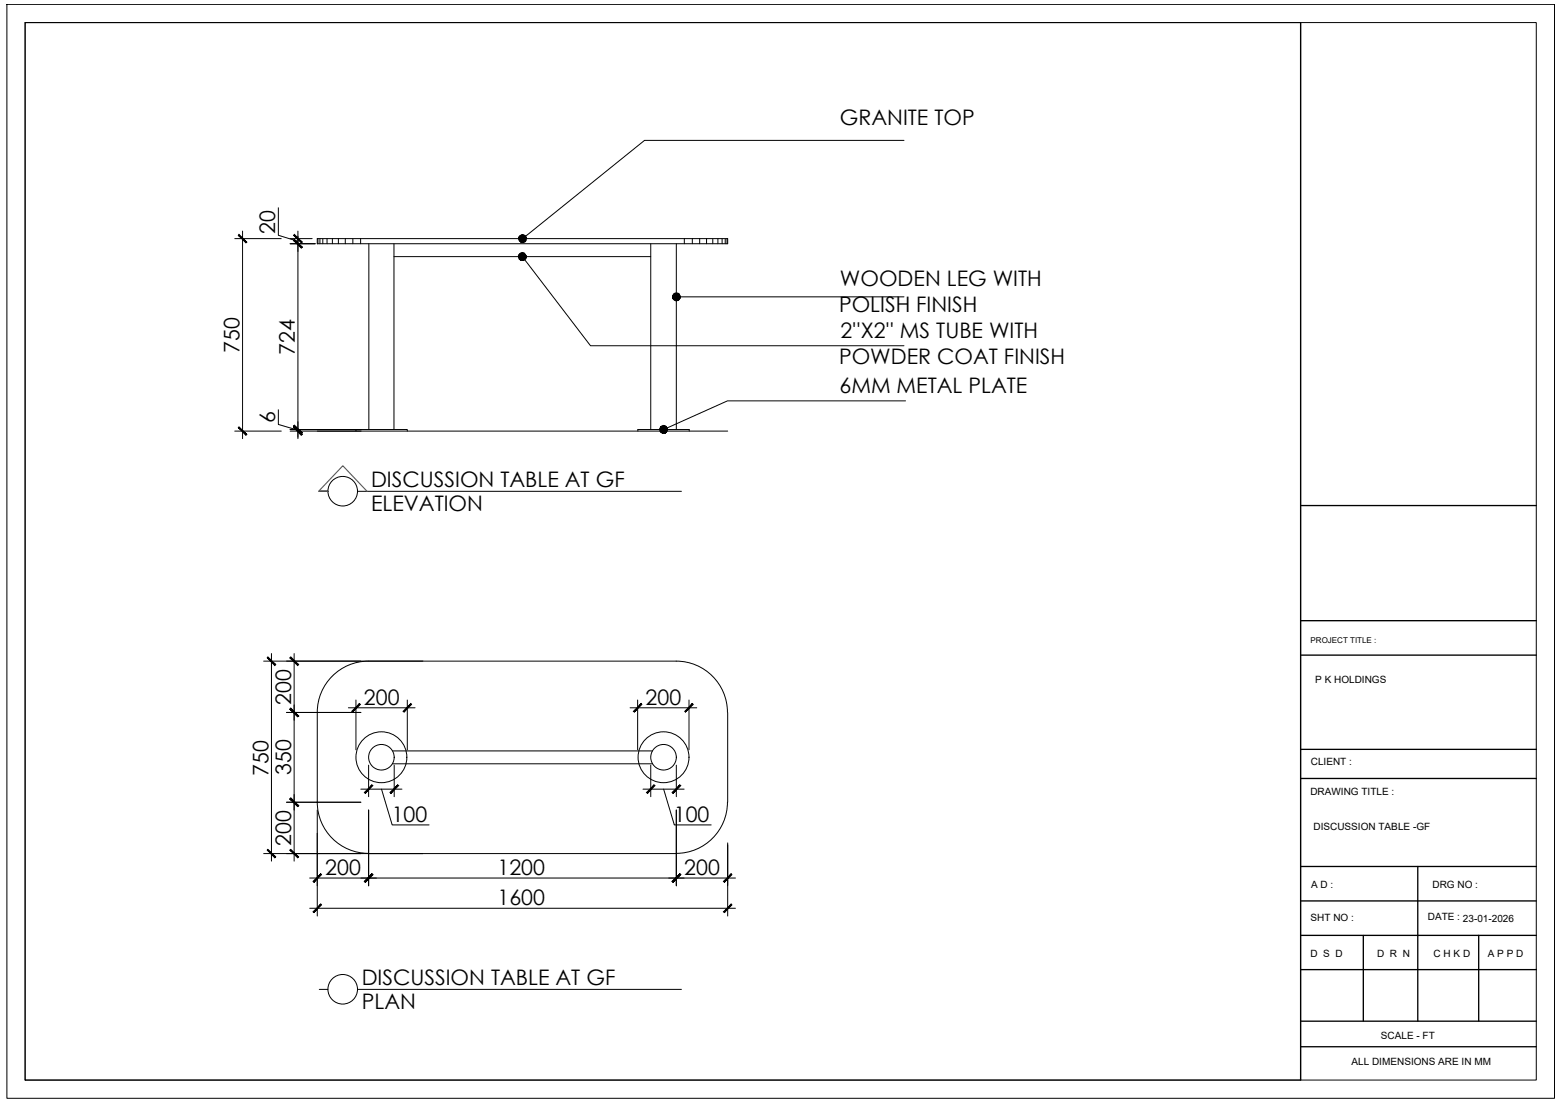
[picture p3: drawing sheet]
<svg xmlns="http://www.w3.org/2000/svg" width="297mm" height="210mm" viewBox="0 0 297 210" stroke-linecap="round" stroke-linejoin="round" font-family="sans-serif">
<g fill="none" stroke="#000" stroke-width=".19">
<path d="M60.4 45.5h78.2v.9h-78.2zM60.5 45.5v.9M60.9 45.5v.9M61.5 45.5v.9M62.3 45.5v.9M63.3 45.5v.9M64.4 45.5v.9M65.7 45.5v.9M67.2 45.5v.9M68.7 45.5v.9M70.2 46.4v35.4M75 48.9h48.9"/>
<path d="M75 46.4v35.4M123.9 46.4v35.4M128.8 46.4v35.4M130.3 45.5v.9M131.8 45.5v.9M133.2 45.5v.9M134.5 45.5v.9M135.7 45.5v.9M136.7 45.5v.9M137.5 45.5v.9M138.1 45.5v.9M138.4 45.5v.9"/>
<path d="M60.4 82.1h78.2M67.8 82.1v-.3h9.8v.3M121.5 82.1v-.3h9.7v.3M60.4 135.7v17.1a9.8 9.8 0 0 0 9.8 9.7M60.4 135.7a9.8 9.8 0 0 1 9.8-9.8h58.6a9.8 9.8 0 0 1 9.7 9.8M138.6 135.7v17.1M74.8 145.5h49.4M74.8 143h49.4M138.5 152.8a9.8 9.8 0 0 1-9.7 9.7M70.2 162.6h58.6"/>
<circle cx="72.6" cy="144.2" r="4.8"/>
<circle cx="72.6" cy="144.2" r="2.43"/>
<circle cx="126.3" cy="144.2" r="4.8"/>
<circle cx="126.3" cy="144.2" r="2.43"/>
</g>
<!-- layer: Interior -->
<g fill="none" stroke="#000" stroke-width=".19">
<path d="M60.8 93.6h1.6M62.4 93.6h-1.6h1.6M68.1 93.6h61.7M60.8 188.5h1.6M68.1 188.5h61.7"/>
<circle cx="65.3" cy="93.6" r="2.82"/>
<circle cx="65.3" cy="188.4" r="2.82"/>
</g>
<!-- layer: 0 -->
<g fill="#000" stroke="#000" stroke-width=".19">
<path d="M98.8 45.7l.7-.2-.6 .4zM99 48.3l.3-.1 .2 .7zM128.1 56.3l.7 .2h-.7zM125.6 81.8h.8l-.7 .3z"/>
<path d="M45.4 44.8l1.4 1.5 .2-.2zM45.5 44.6l1.5 1.5-1.6-1.3z"/>
<path d="M56 44.6l-.1 .2 1.6 1.3zM55.9 44.8l1.6 1.3-.1 .2z"/>
<path d="M55.9 45.8l1.5 1.4 .1-.1zM56 45.6l1.5 1.5-1.6-1.3z"/>
<path d="M55.9 45.8l1.5 1.4 .1-.1zM56 45.6l1.5 1.5-1.6-1.3z"/>
<path d="M98.8 49.1l.1 .2 .6-.4zM98.9 49.3l.6-.4-.4 .6zM99.5 48.9l-.4 .6 .3 .1z"/>
<path d="M98.9 45.9l.2 .2 .4-.6zM99.5 45.5l-.1 .7-.3-.1zM99.5 45.5l-.1 .7h.3z"/>
<path d="M99 44.9l-.2 .2 .7 .4zM98.8 45.1l.7 .4-.7-.1zM98.8 45.4v.3l.7-.2z"/>
<path d="M99 48.3l-.2 .2 .7 .4zM98.8 48.5l.7 .4-.8-.1zM98.7 48.8l.1 .3 .7-.2z"/>
<path d="M99.5 48.9l-.1 .7h.3zM99.5 48.9l.4 .6-.2 .1zM99.5 48.9l.4 .6 .2-.2z"/>
<path d="M99.5 45.5l.2 .7 .2-.2zM99.5 45.5l.6 .3-.2 .2zM99.5 45.5l.6 .3 .1-.3z"/>
<path d="M99.6 44.7l-.1 .8 .3-.7zM99.3 44.8l.3-.1-.1 .8zM99 44.9l.5 .6-.2-.7z"/>
<path d="M99.8 48.2l-.3 .7 .5-.4zM99.6 48.2h.2l-.3 .7zM99.3 48.2l.2 .7 .1-.7z"/>
<path d="M99.5 48.9l.6 .4 .1-.3zM99.5 48.9l.7-.2v.3zM99.5 48.9l.7-.2-.2-.2z"/>
<path d="M99.5 45.5h.7v-.3zM99.5 45.5l.6-.5 .1 .2zM99.8 44.8l-.3 .7 .6-.5z"/>
<path d="M128.1 56.5v.3l.7-.3zM128.1 56.8l.7-.3-.5 .6zM128.8 56.5l-.5 .6 .2 .1z"/>
<path d="M128.8 56.5l-.3 .7 .3 .1zM128.8 56.5l.3 .7-.3 .1zM128.8 56.5l.3 .7 .2-.1z"/>
<path d="M128.5 55.9l.3 .6v-.7zM128.3 56l.2-.1 .3 .6zM128.3 56l-.2 .3 .7 .2z"/>
<path d="M128.8 56.5l.5 .6 .2-.3zM128.8 56.5h.7v.3zM128.8 56.5h.7v-.2z"/>
<path d="M128.8 56.5l.7-.2-.2-.3zM129.1 55.9l.2 .1-.5 .5zM128.8 55.8v.7l.3-.6z"/>
<path d="M45.5 81.3l-.1 .1 1.6 1.3zM45.4 81.4l1.6 1.3-.2 .2z"/>
<path d="M56 81l-.1 .1 1.6 1.4zM55.9 81.1l1.6 1.4-.1 .1z"/>
<path d="M56 81l-.1 .1 1.6 1.4zM55.9 81.1l1.6 1.4-.1 .1z"/>
<path d="M55.9 81.4l1.5 1.5 .1-.2zM55.9 81.4l.1-.1 1.5 1.4z"/>
<path d="M125.7 82.1l.2 .2 .5-.5zM125.9 82.3l.5-.5-.3 .7zM126.4 81.8l-.3 .7h.3z"/>
<path d="M125.8 81.3l.6 .5-.3-.7zM125.8 81.3l.6 .5-.7-.2zM125.7 81.6l-.1 .2h.8z"/>
<path d="M126.4 81.8v.7h.3zM126.4 81.8l.5 .5-.2 .2zM126.4 81.8l.5 .5 .1-.2z"/>
<path d="M126.6 81.1l-.2 .7 .5-.5zM126.3 81.1h.3l-.2 .7zM126.1 81.1l.3 .7-.1-.7z"/>
<path d="M126.4 81.8l.6 .3 .1-.3zM126.4 81.8l.6-.3 .1 .3zM126.9 81.3l-.5 .5 .6-.3z"/>
<path d="M50.9 125.3l1.4 1.5 .2-.2zM51 125.1l1.5 1.5-1.6-1.3z"/>
<path d="M55.2 135.1l1.7 1.3-1.5-1.5zM55.2 135.1l1.7 1.3-.2 .1z"/>
<path d="M55.2 135.1l1.5 1.4 .2-.1zM55.2 135.1l.2-.2 1.5 1.5z"/>
<path d="M55.2 125.3l1.5 1.5 .2-.2zM55.2 125.3l.2-.2 1.5 1.5z"/>
<path d="M68.5 134l-1.4 1.6 1.5-1.4zM68.5 134l-1.4 1.6-.1-.1z"/>
<path d="M76.8 135.5l.1 .1 1.3-1.6zM78.2 134l.2 .2-1.5 1.4z"/>
<path d="M122.1 134l-1.3 1.6 1.4-1.4zM120.6 135.5l1.5-1.5-1.3 1.6z"/>
<path d="M131.8 134l-1.4 1.5 .1 .1zM131.8 134l.2 .2-1.5 1.4z"/>
<path d="M55.2 152.2l1.7 1.3-1.5-1.5zM55.2 152.2l1.7 1.3-.2 .1z"/>
<path d="M55.2 152.2l1.5 1.4 .2-.1zM55.2 152.2l.2-.2 1.5 1.5z"/>
<path d="M69.4 150.9l.2 .2 1.2-1.6zM70.8 149.5l.2 .1-1.4 1.5z"/>
<path d="M75.7 149.5l-1.3 1.6 1.5-1.5zM74.3 150.9l1.4-1.4-1.3 1.6z"/>
<path d="M123.1 150.9l.2 .2 1.2-1.6zM124.5 149.5l.2 .1-1.4 1.5z"/>
<path d="M129.5 149.5l-1.4 1.6 1.5-1.5zM128 150.9l1.5-1.4-1.4 1.6z"/>
<path d="M51 161.8l-.1 .1 1.6 1.3zM50.9 161.9l1.6 1.3-.2 .2z"/>
<path d="M55.2 161.9l1.7 1.3-1.5-1.4zM55.2 161.9l1.7 1.3-.2 .2z"/>
<path d="M61.1 172.2l-1.3 1.6 1.4-1.4zM61.1 172.2l-1.3 1.6-.2-.1z"/>
<path d="M61.1 166.4l-1.3 1.6 1.4-1.4zM59.6 167.9l1.5-1.5-1.3 1.6z"/>
<path d="M69.4 167.9l.2 .1 1.2-1.6zM70.8 166.4l.2 .2-1.4 1.4z"/>
<path d="M70.8 166.4l-1.2 1.6 1.4-1.4zM70.8 166.4l-1.2 1.6-.2-.1z"/>
<path d="M128 167.9l.1 .1 1.4-1.6zM129.5 166.4l.1 .2-1.5 1.4z"/>
<path d="M129.5 166.4l-1.4 1.6 1.5-1.4zM128 167.9l1.5-1.5-1.4 1.6z"/>
<path d="M137.8 173.7l.1 .1 1.3-1.6zM139.2 172.2l.2 .2-1.5 1.4z"/>
<path d="M137.8 167.9l.1 .1 1.3-1.6zM139.2 166.4l.2 .2-1.5 1.4z"/>
</g>
<path d="M172.1 26.7h-49.4l-22.6 18.3M99.9 49.5l12.5 16.4h59.7M129.5 56.5h42.6M172.4 76.4h-33.9l-11.5 5.1" fill="none" stroke="#000" stroke-width=".19"/>
<!-- layer: CEILING -->
<g fill="none" stroke="#000" stroke-width=".19">
<path d="M53 39.6v5.2l3.7 1.2M44.7 45.5h8.9M46.2 44v39.6M55.2 45.5h4.2M55.2 46.4h4.8M56.7 44v39.6M53 78v2.8l3.7 1.1M44.7 82.1h8.9M55.2 82.1h13.5M55.2 81.8h13.5M50.2 125.9h30.3M51.7 124.5v39.5"/>
<path d="M54.6 135.7h14.1M56 124.5v39.5M66.3 134.8h12.7M67.8 133.3v9.5M77.6 133.3v9.5M120 134.8h12.7M121.4 133.3v9.5M131.2 133.3v9.5M54.6 152.8h14.1M60.4 154.3v20.2M68.7 150.3h7.8M70.2 145.7v6.1"/>
<path d="M70.2 154.3v14.4M72.6 150.3l2.1 6.8h7M75.1 145.7v6.1M122.4 150.3h7.9M123.9 145.7v6.1M126.4 150.3l2 6.8h7M128.8 145.7v6.1M128.8 154.3v14.4M50.2 162.6h30.3M59 173h81M59 167.2h81M138.6 160.6v13.9"/>
</g>
<!-- layer: DIM -->
<path d="M62.4 93.6h-1.7l4.6-4.9 4.6 4.9" fill="none" stroke="#595959" stroke-width=".21"/>
<!-- layer: DIM-DET -->
<path d="M1.3 .8h294.7v208.4h-294.7zM4.8 4.3h242.9v201.4h-242.9zM4.8 4.3h287.7v201.4h-287.7z" fill="none" stroke="#000" stroke-width=".19"/>
<!-- layer: 0 -->
<g fill="none" stroke="#000" stroke-width=".25">
<path d="M247.7 4.3v201.4M247.7 96.3h44.8M247.7 118.2h44.8M247.7 124.8h44.8M247.7 142.7h44.8M247.7 148.3h44.8M247.7 165h44.8M247.7 171.6h44.8M247.7 178.2h44.8M259.6 178.2v16.3M270 165v29.5M281.6 178.2v16.3"/>
<path d="M247.7 184.7h44.8M247.7 194.5h44.8M247.7 199.4h44.8"/>
</g>
<g font-size="4.1">
<text x="159.9" y="23.8">GRANITE TOP</text>
<text x="52.4" y="44.5" transform="rotate(-90 52.4 44.5)">20</text>
<text x="159.8" y="59.4">POLISH FINISH</text>
<text x="159.9" y="54.5">WOODEN LEG WITH</text>
<text x="160" y="64.3">2''X2'' MS TUBE WITH</text>
<text x="45.6" y="67.3" transform="rotate(-90 45.6 67.3)">750</text>
<text x="56.1" y="67.6" transform="rotate(-90 56.1 67.6)">724</text>
<text x="159.8" y="69.2">POWDER COAT FINISH</text>
<text x="159.9" y="74.9">6MM METAL PLATE</text>
<text x="52.4" y="80.6" transform="rotate(-90 52.4 80.6)">6</text>
<text x="70.7" y="92.8">DISCUSSION TABLE AT GF</text>
<text x="70.7" y="97.3">ELEVATION</text>
<text x="55.4" y="134.2" transform="rotate(-90 55.4 134.2)">200</text>
<text x="69.3" y="134.2">200</text>
<text x="122.9" y="134.2">200</text>
<text x="51.1" y="147.7" transform="rotate(-90 51.1 147.7)">750</text>
<text x="55.4" y="147.6" transform="rotate(-90 55.4 147.6)">350</text>
<text x="55.4" y="161.1" transform="rotate(-90 55.4 161.1)">200</text>
<text x="74.6" y="156.5">100</text>
<text x="128.3" y="156.5">100</text>
<text x="61.9" y="166.7">200</text>
<text x="94.7" y="166.7">1200</text>
<text x="130.3" y="166.7">200</text>
<text x="94.7" y="172.4">1600</text>
<text x="68.9" y="187.6">DISCUSSION TABLE AT GF</text>
<text x="68.9" y="192.1">PLAN</text>
</g>
<g font-size="1.9">
<text x="250.4" y="130.1">P K HOLDINGS</text>
<text x="249.6" y="145.7">CLIENT :</text>
<text x="249.5" y="151.4">DRAWING TITLE :</text>
<text x="250.1" y="158.1">DISCUSSION TABLE -GF</text>
<text x="249.6" y="169.1">A D :</text>
<text x="272.8" y="169.1">DRG NO :</text>
<text x="249.6" y="175.4">SHT NO :</text>
<text x="271.9" y="175.3">DATE : 23-01-2026</text>
<text x="249.5" y="182.2">D S D</text>
<text x="262.2" y="182.2">D R N</text>
<text x="273" y="182.2">C H K D</text>
<text x="283.3" y="182.2">A P P D</text>
<text x="262.9" y="197.9">SCALE - FT</text>
<text x="257.3" y="202.8">ALL DIMENSIONS ARE IN MM</text>
</g>
<text font-size="1.5" x="249.6" y="122.4">PROJECT TITLE :</text>
</svg>
